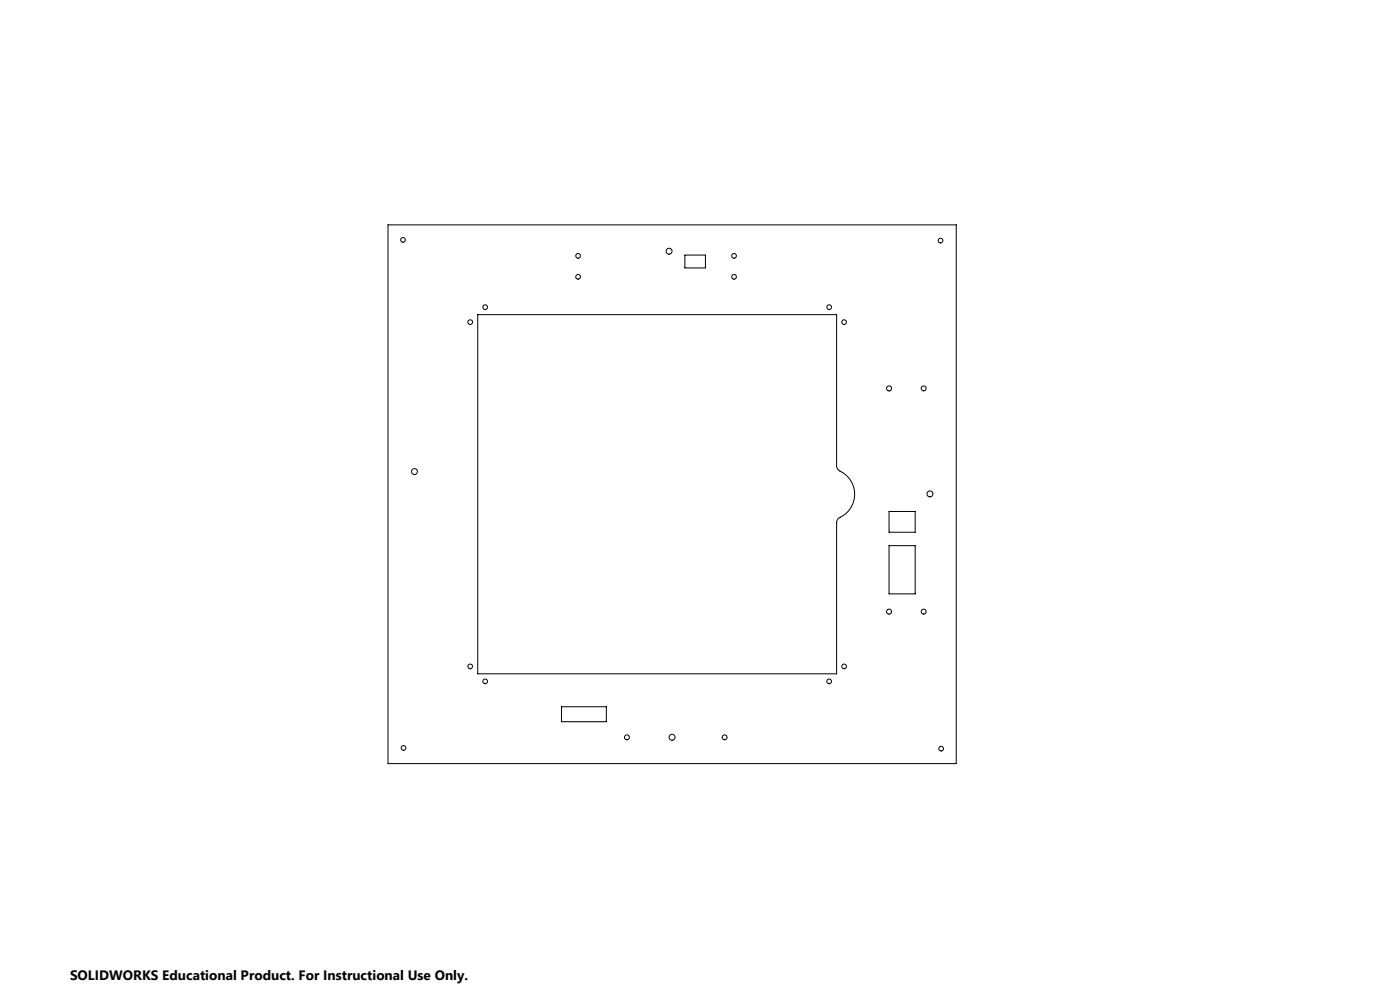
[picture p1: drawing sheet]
<svg xmlns="http://www.w3.org/2000/svg" width="1189mm" height="841mm" viewBox="0 0 1189 841" stroke-linecap="round" stroke-linejoin="round" font-family="sans-serif">
<g fill="none" stroke="#000" stroke-width=".85">
<path d="M330 191h482v457h-482zM582 216h17v11h-17zM406 267h305v128a5 5 0 0 0 2 5 22 22 0 0 1 13 20 22 22 0 0 1-14 20l-1 2v2v128h-305zM755 434h22v18h-22zM755 463h22v41h-22zM477 600h38v12h-38z"/>
<circle cx="342" cy="204" r="2"/>
<circle cx="491" cy="217" r="2"/>
<circle cx="568" cy="213" r="2.5"/>
<circle cx="623" cy="217" r="2"/>
<circle cx="799" cy="204" r="2"/>
<circle cx="491" cy="235" r="2"/>
<circle cx="623" cy="235" r="2"/>
<circle cx="399" cy="273" r="2"/>
<circle cx="412" cy="261" r="2"/>
<circle cx="704" cy="261" r="2"/>
<circle cx="717" cy="273" r="2"/>
<circle cx="755" cy="330" r="2.2"/>
<circle cx="784" cy="330" r="2.1"/>
<circle cx="352" cy="400" r="2.5"/>
<circle cx="790" cy="419" r="2.5"/>
<circle cx="755" cy="519" r="2.2"/>
<circle cx="784" cy="519" r="2.1"/>
<circle cx="399" cy="566" r="2"/>
<circle cx="412" cy="578" r="2"/>
<circle cx="704" cy="578" r="2"/>
<circle cx="717" cy="566" r="2"/>
<circle cx="343" cy="635" r="2"/>
<circle cx="532" cy="626" r="2.1"/>
<circle cx="571" cy="626" r="2.5"/>
<circle cx="615" cy="626" r="2.1"/>
<circle cx="799" cy="635" r="2"/>
</g>
<text font-size="11.6" x="59" y="832">SOLIDWORKS Educational Product. For Instructional Use Only.</text>
</svg>
